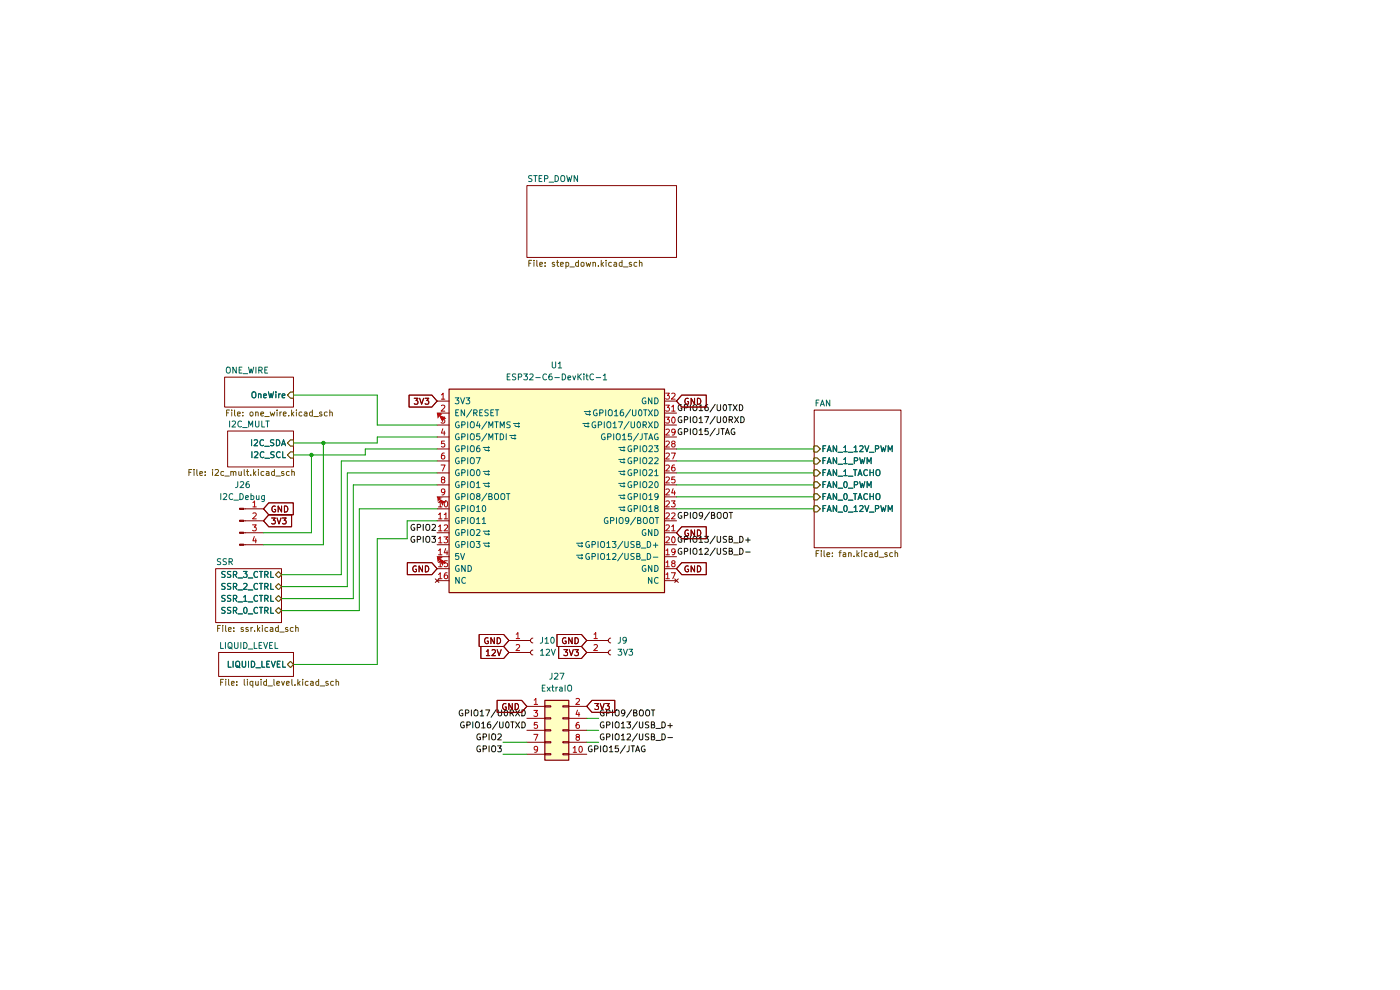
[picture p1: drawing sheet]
(kicad_sch
 (version 20260306)
 (generator "eeschema")
 (generator_version "10.0")
 (paper "A4")
 (lib_symbols
  (symbol "Connector:Conn_01x02_Socket"
   (pin_names
    (offset 1.016) (hide yes)) (exclude_from_sim no) (in_bom yes) (on_board yes)
   (in_pos_files yes)
   (duplicate_pin_numbers_are_jumpers no)
   (property "Reference" "J" (at 0 2.54 0) (show_name no) (do_not_autoplace no) (effects (font (size 1.27 1.27))))
   (property "Value" "Conn_01x02_Socket" (at 0 -5.08 0) (show_name no) (do_not_autoplace no) (effects (font (size 1.27 1.27))))
   (property "Footprint" "" (at 0 0 0) (show_name no) (do_not_autoplace no) (hide yes) (effects (font (size 1.27 1.27))))
   (property "Datasheet" "" (at 0 0 0) (show_name no) (do_not_autoplace no) (hide yes) (effects (font (size 1.27 1.27))))
   (property "Description" "Generic connector, single row, 01x02, script generated" (at 0 0 0) (show_name no) (do_not_autoplace no) (hide yes) (effects (font (size 1.27 1.27))))
   (property "ki_locked" "" (at 0 0 0) (show_name no) (do_not_autoplace no) (effects (font (size 1.27 1.27))))
   (symbol "Conn_01x02_Socket_1_1"
    (polyline (pts (xy -1.27 0) (xy -0.508 0)) (stroke (width 0.1524) (type default)) (fill (type none)))
    (polyline (pts (xy -1.27 -2.54) (xy -0.508 -2.54)) (stroke (width 0.1524) (type default)) (fill (type none)))
    (arc (start 0 -0.508) (mid -0.5058 0) (end 0 0.508) (stroke (width 0.1524) (type default)) (fill (type none)))
    (arc (start 0 -3.048) (mid -0.5058 -2.54) (end 0 -2.032) (stroke (width 0.1524) (type default)) (fill (type none)))
    (pin passive line (at -5.08 0 0) (length 3.81) (name "Pin_1" (effects (font (size 1.27 1.27)))) (number "1" (effects (font (size 1.27 1.27)))))
    (pin passive line (at -5.08 -2.54 0) (length 3.81) (name "Pin_2" (effects (font (size 1.27 1.27)))) (number "2" (effects (font (size 1.27 1.27))))))
   (embedded_fonts no))
  (symbol "Connector:Conn_01x04_Pin"
   (pin_names
    (offset 1.016) (hide yes)) (exclude_from_sim no) (in_bom yes) (on_board yes)
   (in_pos_files yes)
   (duplicate_pin_numbers_are_jumpers no)
   (property "Reference" "J" (at 0 5.08 0) (show_name no) (do_not_autoplace no) (effects (font (size 1.27 1.27))))
   (property "Value" "Conn_01x04_Pin" (at 0 -7.62 0) (show_name no) (do_not_autoplace no) (effects (font (size 1.27 1.27))))
   (property "Footprint" "" (at 0 0 0) (show_name no) (do_not_autoplace no) (hide yes) (effects (font (size 1.27 1.27))))
   (property "Datasheet" "" (at 0 0 0) (show_name no) (do_not_autoplace no) (hide yes) (effects (font (size 1.27 1.27))))
   (property "Description" "Generic connector, single row, 01x04, script generated" (at 0 0 0) (show_name no) (do_not_autoplace no) (hide yes) (effects (font (size 1.27 1.27))))
   (property "ki_locked" "" (at 0 0 0) (show_name no) (do_not_autoplace no) (effects (font (size 1.27 1.27))))
   (symbol "Conn_01x04_Pin_1_1"
    (rectangle (start 0.8636 2.667) (end 0 2.413) (stroke (width 0.1524) (type default)) (fill (type outline)))
    (rectangle (start 0.8636 0.127) (end 0 -0.127) (stroke (width 0.1524) (type default)) (fill (type outline)))
    (rectangle (start 0.8636 -2.413) (end 0 -2.667) (stroke (width 0.1524) (type default)) (fill (type outline)))
    (rectangle (start 0.8636 -4.953) (end 0 -5.207) (stroke (width 0.1524) (type default)) (fill (type outline)))
    (polyline (pts (xy 1.27 2.54) (xy 0.8636 2.54)) (stroke (width 0.1524) (type default)) (fill (type none)))
    (polyline (pts (xy 1.27 0) (xy 0.8636 0)) (stroke (width 0.1524) (type default)) (fill (type none)))
    (polyline (pts (xy 1.27 -2.54) (xy 0.8636 -2.54)) (stroke (width 0.1524) (type default)) (fill (type none)))
    (polyline (pts (xy 1.27 -5.08) (xy 0.8636 -5.08)) (stroke (width 0.1524) (type default)) (fill (type none)))
    (pin passive line (at 5.08 2.54 180) (length 3.81) (name "Pin_1" (effects (font (size 1.27 1.27)))) (number "1" (effects (font (size 1.27 1.27)))))
    (pin passive line (at 5.08 0 180) (length 3.81) (name "Pin_2" (effects (font (size 1.27 1.27)))) (number "2" (effects (font (size 1.27 1.27)))))
    (pin passive line (at 5.08 -2.54 180) (length 3.81) (name "Pin_3" (effects (font (size 1.27 1.27)))) (number "3" (effects (font (size 1.27 1.27)))))
    (pin passive line (at 5.08 -5.08 180) (length 3.81) (name "Pin_4" (effects (font (size 1.27 1.27)))) (number "4" (effects (font (size 1.27 1.27))))))
   (embedded_fonts no))
  (symbol "Connector_Generic:Conn_02x05_Odd_Even"
   (pin_names
    (offset 1.016) (hide yes)) (exclude_from_sim no) (in_bom yes) (on_board yes)
   (in_pos_files yes)
   (duplicate_pin_numbers_are_jumpers no)
   (property "Reference" "J" (at 1.27 7.62 0) (show_name no) (do_not_autoplace no) (effects (font (size 1.27 1.27))))
   (property "Value" "Conn_02x05_Odd_Even" (at 1.27 -7.62 0) (show_name no) (do_not_autoplace no) (effects (font (size 1.27 1.27))))
   (property "Footprint" "" (at 0 0 0) (show_name no) (do_not_autoplace no) (hide yes) (effects (font (size 1.27 1.27))))
   (property "Datasheet" "" (at 0 0 0) (show_name no) (do_not_autoplace no) (hide yes) (effects (font (size 1.27 1.27))))
   (property "Description" "Generic connector, double row, 02x05, odd/even pin numbering scheme (row 1 odd numbers, row 2 even numbers), script generated (kicad-library-utils/schlib/autogen/connector/)" (at 0 0 0) (show_name no) (do_not_autoplace no) (hide yes) (effects (font (size 1.27 1.27))))
   (symbol "Conn_02x05_Odd_Even_1_1"
    (rectangle (start -1.27 6.35) (end 3.81 -6.35) (stroke (width 0.254) (type default)) (fill (type background)))
    (rectangle (start -1.27 5.207) (end 0 4.953) (stroke (width 0.1524) (type default)) (fill (type none)))
    (rectangle (start -1.27 2.667) (end 0 2.413) (stroke (width 0.1524) (type default)) (fill (type none)))
    (rectangle (start -1.27 0.127) (end 0 -0.127) (stroke (width 0.1524) (type default)) (fill (type none)))
    (rectangle (start -1.27 -2.413) (end 0 -2.667) (stroke (width 0.1524) (type default)) (fill (type none)))
    (rectangle (start -1.27 -4.953) (end 0 -5.207) (stroke (width 0.1524) (type default)) (fill (type none)))
    (rectangle (start 3.81 5.207) (end 2.54 4.953) (stroke (width 0.1524) (type default)) (fill (type none)))
    (rectangle (start 3.81 2.667) (end 2.54 2.413) (stroke (width 0.1524) (type default)) (fill (type none)))
    (rectangle (start 3.81 0.127) (end 2.54 -0.127) (stroke (width 0.1524) (type default)) (fill (type none)))
    (rectangle (start 3.81 -2.413) (end 2.54 -2.667) (stroke (width 0.1524) (type default)) (fill (type none)))
    (rectangle (start 3.81 -4.953) (end 2.54 -5.207) (stroke (width 0.1524) (type default)) (fill (type none)))
    (pin passive line (at -5.08 5.08 0) (length 3.81) (name "Pin_1" (effects (font (size 1.27 1.27)))) (number "1" (effects (font (size 1.27 1.27)))))
    (pin passive line (at 7.62 5.08 180) (length 3.81) (name "Pin_2" (effects (font (size 1.27 1.27)))) (number "2" (effects (font (size 1.27 1.27)))))
    (pin passive line (at -5.08 2.54 0) (length 3.81) (name "Pin_3" (effects (font (size 1.27 1.27)))) (number "3" (effects (font (size 1.27 1.27)))))
    (pin passive line (at 7.62 2.54 180) (length 3.81) (name "Pin_4" (effects (font (size 1.27 1.27)))) (number "4" (effects (font (size 1.27 1.27)))))
    (pin passive line (at -5.08 0 0) (length 3.81) (name "Pin_5" (effects (font (size 1.27 1.27)))) (number "5" (effects (font (size 1.27 1.27)))))
    (pin passive line (at 7.62 0 180) (length 3.81) (name "Pin_6" (effects (font (size 1.27 1.27)))) (number "6" (effects (font (size 1.27 1.27)))))
    (pin passive line (at -5.08 -2.54 0) (length 3.81) (name "Pin_7" (effects (font (size 1.27 1.27)))) (number "7" (effects (font (size 1.27 1.27)))))
    (pin passive line (at 7.62 -2.54 180) (length 3.81) (name "Pin_8" (effects (font (size 1.27 1.27)))) (number "8" (effects (font (size 1.27 1.27)))))
    (pin passive line (at -5.08 -5.08 0) (length 3.81) (name "Pin_9" (effects (font (size 1.27 1.27)))) (number "9" (effects (font (size 1.27 1.27)))))
    (pin passive line (at 7.62 -5.08 180) (length 3.81) (name "Pin_10" (effects (font (size 1.27 1.27)))) (number "10" (effects (font (size 1.27 1.27))))))
   (embedded_fonts no))
  (symbol "PCM_Espressif:ESP32-C6-DevKitC-1"
   (pin_names
    (offset 1.016)) (exclude_from_sim no) (in_bom yes) (on_board yes)
   (in_pos_files yes)
   (duplicate_pin_numbers_are_jumpers no)
   (property "Reference" "U" (at -22.86 25.4 0) (show_name no) (do_not_autoplace no) (effects (font (size 1.27 1.27)) (justify left)))
   (property "Value" "ESP32-C6-DevKitC-1" (at -22.86 22.86 0) (show_name no) (do_not_autoplace no) (effects (font (size 1.27 1.27)) (justify left)))
   (property "Footprint" "PCM_Espressif:ESP32-C6-DevKitC-1" (at 0 -25.4 0) (show_name no) (do_not_autoplace no) (hide yes) (effects (font (size 1.27 1.27))))
   (property "Datasheet" "https://docs.espressif.com/projects/espressif-esp-dev-kits/en/latest/esp32c6/esp32-c6-devkitc-1/user_guide.html" (at 8.89 -27.94 0) (show_name no) (do_not_autoplace no) (hide yes) (effects (font (size 1.27 1.27))))
   (property "Description" "ESP32-C6-DevKitC-1" (at 0 0 0) (show_name no) (do_not_autoplace no) (hide yes) (effects (font (size 1.27 1.27))))
   (symbol "ESP32-C6-DevKitC-1_0_1"
    (rectangle (start -22.86 20.32) (end 22.86 -22.86) (stroke (width 0.254) (type default)) (fill (type background))))
   (symbol "ESP32-C6-DevKitC-1_1_0"
    (pin input line (at -25.4 15.24 0) (length 2.54) (name "EN/RESET" (effects (font (size 1.27 1.27)))) (number "2" (effects (font (size 1.27 1.27)))))
    (pin power_in line (at -25.4 -15.24 0) (length 2.54) (name "5V" (effects (font (size 1.27 1.27)))) (number "14" (effects (font (size 1.27 1.27))))))
   (symbol "ESP32-C6-DevKitC-1_1_1"
    (pin power_in line (at -25.4 17.78 0) (length 2.54) (name "3V3" (effects (font (size 1.27 1.27)))) (number "1" (effects (font (size 1.27 1.27)))))
    (pin bidirectional line (at -25.4 12.7 0) (length 2.54) (name "GPIO4/MTMS" (effects (font (size 1.27 1.27)))) (number "3" (effects (font (size 1.27 1.27))))
    (alternate "GPIO4" bidirectional line)
    (alternate "GPIO4/ADC1_CH4" bidirectional line)
    (alternate "GPIO4/FSPIHD" bidirectional line)
    (alternate "GPIO4/LP_GPIO4" bidirectional line)
    (alternate "GPIO4/LP_UART_RXD" bidirectional line))
    (pin bidirectional line (at -25.4 10.16 0) (length 2.54) (name "GPIO5/MTDI" (effects (font (size 1.27 1.27)))) (number "4" (effects (font (size 1.27 1.27))))
    (alternate "GPIO5" bidirectional line)
    (alternate "GPIO5/ADC1_CH5" bidirectional line)
    (alternate "GPIO5/FSPIWP" bidirectional line)
    (alternate "GPIO5/LP_GPIO5" bidirectional line)
    (alternate "GPIO5/LP_UART_TXD" bidirectional line))
    (pin bidirectional line (at -25.4 7.62 0) (length 2.54) (name "GPIO6" (effects (font (size 1.27 1.27)))) (number "5" (effects (font (size 1.27 1.27))))
    (alternate "GPIO6/ADC1_CH6" bidirectional line)
    (alternate "GPIO6/FSPICLK" bidirectional line)
    (alternate "GPIO6/LP_GPIO6" bidirectional line)
    (alternate "GPIO6/LP_I2C_SDA" bidirectional line)
    (alternate "GPIO6/MTCK" bidirectional line))
    (pin bidirectional line (at -25.4 5.08 0) (length 2.54) (name "GPIO7" (effects (font (size 1.27 1.27)))) (number "6" (effects (font (size 1.27 1.27)))))
    (pin bidirectional line (at -25.4 2.54 0) (length 2.54) (name "GPIO0" (effects (font (size 1.27 1.27)))) (number "7" (effects (font (size 1.27 1.27))))
    (alternate "GPIO0/ADC1_CH0" bidirectional line)
    (alternate "GPIO0/LP_GPIO0" bidirectional line)
    (alternate "GPIO0/LP_UART_DTRN" bidirectional line)
    (alternate "GPIO0/XTAL_32K_P" bidirectional line))
    (pin bidirectional line (at -25.4 0 0) (length 2.54) (name "GPIO1" (effects (font (size 1.27 1.27)))) (number "8" (effects (font (size 1.27 1.27))))
    (alternate "GPIO1/ADC1_CH1" bidirectional line)
    (alternate "GPIO1/LP_GPIO1" bidirectional line)
    (alternate "GPIO1/LP_UART_DSRN" bidirectional line)
    (alternate "GPIO1/XTAL_32K_N" bidirectional line))
    (pin bidirectional line (at -25.4 -2.54 0) (length 2.54) (name "GPIO8/BOOT" (effects (font (size 1.27 1.27)))) (number "9" (effects (font (size 1.27 1.27)))))
    (pin bidirectional line (at -25.4 -5.08 0) (length 2.54) (name "GPIO10" (effects (font (size 1.27 1.27)))) (number "10" (effects (font (size 1.27 1.27)))))
    (pin bidirectional line (at -25.4 -7.62 0) (length 2.54) (name "GPIO11" (effects (font (size 1.27 1.27)))) (number "11" (effects (font (size 1.27 1.27)))))
    (pin bidirectional line (at -25.4 -10.16 0) (length 2.54) (name "GPIO2" (effects (font (size 1.27 1.27)))) (number "12" (effects (font (size 1.27 1.27))))
    (alternate "GPIO2/ADC1_CH2" bidirectional line)
    (alternate "GPIO2/FSPIQ" bidirectional line)
    (alternate "GPIO2/LP_GPIO2" bidirectional line)
    (alternate "GPIO2/LP_UART_RTSN" bidirectional line))
    (pin bidirectional line (at -25.4 -12.7 0) (length 2.54) (name "GPIO3" (effects (font (size 1.27 1.27)))) (number "13" (effects (font (size 1.27 1.27))))
    (alternate "GPIO3/ADC1_CH3" bidirectional line)
    (alternate "GPIO3/LP_GPIO3" bidirectional line)
    (alternate "GPIO3/LP_UART_CTSN" bidirectional line))
    (pin power_in line (at -25.4 -17.78 0) (length 2.54) (name "GND" (effects (font (size 1.27 1.27)))) (number "15" (effects (font (size 1.27 1.27)))))
    (pin no_connect line (at -25.4 -20.32 0) (length 2.54) (name "NC" (effects (font (size 1.27 1.27)))) (number "16" (effects (font (size 1.27 1.27)))))
    (pin no_connect line (at 25.4 -20.32 180) (length 2.54) (name "NC" (effects (font (size 1.27 1.27)))) (number "17" (effects (font (size 1.27 1.27)))))
    (pin power_in line (at 25.4 -17.78 180) (length 2.54) (name "GND" (effects (font (size 1.27 1.27)))) (number "18" (effects (font (size 1.27 1.27)))))
    (pin bidirectional line (at 25.4 -15.24 180) (length 2.54) (name "GPIO12/USB_D-" (effects (font (size 1.27 1.27)))) (number "19" (effects (font (size 1.27 1.27))))
    (alternate "GPIO12" bidirectional line))
    (pin bidirectional line (at 25.4 -12.7 180) (length 2.54) (name "GPIO13/USB_D+" (effects (font (size 1.27 1.27)))) (number "20" (effects (font (size 1.27 1.27))))
    (alternate "GPIO13" bidirectional line))
    (pin power_in line (at 25.4 -10.16 180) (length 2.54) (name "GND" (effects (font (size 1.27 1.27)))) (number "21" (effects (font (size 1.27 1.27)))))
    (pin bidirectional line (at 25.4 -7.62 180) (length 2.54) (name "GPIO9/BOOT" (effects (font (size 1.27 1.27)))) (number "22" (effects (font (size 1.27 1.27)))))
    (pin bidirectional line (at 25.4 -5.08 180) (length 2.54) (name "GPIO18" (effects (font (size 1.27 1.27)))) (number "23" (effects (font (size 1.27 1.27))))
    (alternate "GPIO18/FSPICS2" bidirectional line)
    (alternate "GPIO18/SDIO_CMD" bidirectional line))
    (pin bidirectional line (at 25.4 -2.54 180) (length 2.54) (name "GPIO19" (effects (font (size 1.27 1.27)))) (number "24" (effects (font (size 1.27 1.27))))
    (alternate "GPIO19/FSPICS3" bidirectional line)
    (alternate "GPIO19/SDIO_CLK" bidirectional line))
    (pin bidirectional line (at 25.4 0 180) (length 2.54) (name "GPIO20" (effects (font (size 1.27 1.27)))) (number "25" (effects (font (size 1.27 1.27))))
    (alternate "GPIO20/FSPICS4" bidirectional line)
    (alternate "GPIO20/SDIO_DATA0" bidirectional line))
    (pin bidirectional line (at 25.4 2.54 180) (length 2.54) (name "GPIO21" (effects (font (size 1.27 1.27)))) (number "26" (effects (font (size 1.27 1.27))))
    (alternate "GPIO21/FSPICS5" bidirectional line)
    (alternate "GPIO21/SDIO_DATA1" bidirectional line))
    (pin bidirectional line (at 25.4 5.08 180) (length 2.54) (name "GPIO22" (effects (font (size 1.27 1.27)))) (number "27" (effects (font (size 1.27 1.27))))
    (alternate "GPIO22/SDIO_DATA2" bidirectional line))
    (pin bidirectional line (at 25.4 7.62 180) (length 2.54) (name "GPIO23" (effects (font (size 1.27 1.27)))) (number "28" (effects (font (size 1.27 1.27))))
    (alternate "GPIO23/SDIO_DATA3" bidirectional line))
    (pin bidirectional line (at 25.4 10.16 180) (length 2.54) (name "GPIO15/JTAG" (effects (font (size 1.27 1.27)))) (number "29" (effects (font (size 1.27 1.27)))))
    (pin bidirectional line (at 25.4 12.7 180) (length 2.54) (name "GPIO17/U0RXD" (effects (font (size 1.27 1.27)))) (number "30" (effects (font (size 1.27 1.27))))
    (alternate "GPIO17" bidirectional line)
    (alternate "GPIO17/FSPICS1" bidirectional line))
    (pin bidirectional line (at 25.4 15.24 180) (length 2.54) (name "GPIO16/U0TXD" (effects (font (size 1.27 1.27)))) (number "31" (effects (font (size 1.27 1.27))))
    (alternate "GPIO16" bidirectional line)
    (alternate "GPIO16/FSPICS0" bidirectional line))
    (pin power_in line (at 25.4 17.78 180) (length 2.54) (name "GND" (effects (font (size 1.27 1.27)))) (number "32" (effects (font (size 1.27 1.27))))))
   (embedded_fonts no)))
 (junction
  (at 68.58 93.98)
  (diameter 0)
  (color 0 0 0 0))
 (junction
  (at 66.04 96.52)
  (diameter 0)
  (color 0 0 0 0))
 (wire
  (pts (xy 68.58 93.98) (xy 80.01 93.98))
  (stroke (width 0) (type default)))
 (wire
  (pts (xy 80.01 83.82) (xy 80.01 90.17))
  (stroke (width 0) (type default)))
 (wire
  (pts (xy 80.01 140.97) (xy 80.01 114.3))
  (stroke (width 0) (type default)))
 (wire
  (pts (xy 55.88 115.57) (xy 68.58 115.57))
  (stroke (width 0) (type default)))
 (wire
  (pts (xy 73.66 124.46) (xy 73.66 100.33))
  (stroke (width 0) (type default)))
 (wire
  (pts (xy 80.01 93.98) (xy 80.01 92.71))
  (stroke (width 0) (type default)))
 (wire
  (pts (xy 55.88 113.03) (xy 66.04 113.03))
  (stroke (width 0) (type default)))
 (wire
  (pts (xy 62.23 140.97) (xy 80.01 140.97))
  (stroke (width 0) (type default)))
 (wire
  (pts (xy 59.69 124.46) (xy 73.66 124.46))
  (stroke (width 0) (type default)))
 (wire
  (pts (xy 62.23 93.98) (xy 68.58 93.98))
  (stroke (width 0) (type default)))
 (wire
  (pts (xy 62.23 96.52) (xy 66.04 96.52))
  (stroke (width 0) (type default)))
 (wire
  (pts (xy 66.04 96.52) (xy 77.47 96.52))
  (stroke (width 0) (type default)))
 (wire
  (pts (xy 72.39 97.79) (xy 92.71 97.79))
  (stroke (width 0) (type default)))
 (wire
  (pts (xy 59.69 127) (xy 74.93 127))
  (stroke (width 0) (type default)))
 (wire
  (pts (xy 80.01 114.3) (xy 86.36 114.3))
  (stroke (width 0) (type default)))
 (wire
  (pts (xy 76.2 107.95) (xy 92.71 107.95))
  (stroke (width 0) (type default)))
 (wire
  (pts (xy 143.51 95.25) (xy 172.72 95.25))
  (stroke (width 0) (type default)))
 (wire
  (pts (xy 106.68 157.48) (xy 111.76 157.48))
  (stroke (width 0) (type default)))
 (wire
  (pts (xy 59.69 121.92) (xy 72.39 121.92))
  (stroke (width 0) (type default)))
 (wire
  (pts (xy 72.39 121.92) (xy 72.39 97.79))
  (stroke (width 0) (type default)))
 (wire
  (pts (xy 143.51 97.79) (xy 172.72 97.79))
  (stroke (width 0) (type default)))
 (wire
  (pts (xy 143.51 102.87) (xy 172.72 102.87))
  (stroke (width 0) (type default)))
 (wire
  (pts (xy 76.2 129.54) (xy 76.2 107.95))
  (stroke (width 0) (type default)))
 (wire
  (pts (xy 143.51 105.41) (xy 172.72 105.41))
  (stroke (width 0) (type default)))
 (wire
  (pts (xy 62.23 83.82) (xy 80.01 83.82))
  (stroke (width 0) (type default)))
 (wire
  (pts (xy 80.01 92.71) (xy 92.71 92.71))
  (stroke (width 0) (type default)))
 (wire
  (pts (xy 143.51 100.33) (xy 172.72 100.33))
  (stroke (width 0) (type default)))
 (wire
  (pts (xy 124.46 152.4) (xy 127 152.4))
  (stroke (width 0) (type default)))
 (wire
  (pts (xy 66.04 113.03) (xy 66.04 96.52))
  (stroke (width 0) (type default)))
 (wire
  (pts (xy 77.47 95.25) (xy 92.71 95.25))
  (stroke (width 0) (type default)))
 (wire
  (pts (xy 73.66 100.33) (xy 92.71 100.33))
  (stroke (width 0) (type default)))
 (wire
  (pts (xy 86.36 110.49) (xy 92.71 110.49))
  (stroke (width 0) (type default)))
 (wire
  (pts (xy 77.47 96.52) (xy 77.47 95.25))
  (stroke (width 0) (type default)))
 (wire
  (pts (xy 59.69 129.54) (xy 76.2 129.54))
  (stroke (width 0) (type default)))
 (wire
  (pts (xy 80.01 90.17) (xy 92.71 90.17))
  (stroke (width 0) (type default)))
 (wire
  (pts (xy 68.58 93.98) (xy 68.58 115.57))
  (stroke (width 0) (type default)))
 (wire
  (pts (xy 143.51 107.95) (xy 172.72 107.95))
  (stroke (width 0) (type default)))
 (wire
  (pts (xy 124.46 154.94) (xy 127 154.94))
  (stroke (width 0) (type default)))
 (wire
  (pts (xy 124.46 157.48) (xy 127 157.48))
  (stroke (width 0) (type default)))
 (wire
  (pts (xy 106.68 160.02) (xy 111.76 160.02))
  (stroke (width 0) (type default)))
 (wire
  (pts (xy 86.36 114.3) (xy 86.36 110.49))
  (stroke (width 0) (type default)))
 (wire
  (pts (xy 74.93 102.87) (xy 92.71 102.87))
  (stroke (width 0) (type default)))
 (wire
  (pts (xy 74.93 127) (xy 74.93 102.87))
  (stroke (width 0) (type default)))
 (label "GPIO13/USB_D+"
  (at 143.51 115.57 0)
  (effects (font (size 1.27 1.27)) (justify left bottom)))
 (label "GPIO16/U0TXD"
  (at 111.76 154.94 180)
  (effects (font (size 1.27 1.27)) (justify right bottom)))
 (label "GPIO3"
  (at 92.71 115.57 180)
  (effects (font (size 1.27 1.27)) (justify right bottom)))
 (label "GPIO12/USB_D-"
  (at 127 157.48 0)
  (effects (font (size 1.27 1.27)) (justify left bottom)))
 (label "GPIO17/U0RXD"
  (at 143.51 90.17 0)
  (effects (font (size 1.27 1.27)) (justify left bottom)))
 (label "GPIO15/JTAG"
  (at 143.51 92.71 0)
  (effects (font (size 1.27 1.27)) (justify left bottom)))
 (label "GPIO9/BOOT"
  (at 143.51 110.49 0)
  (effects (font (size 1.27 1.27)) (justify left bottom)))
 (label "GPIO13/USB_D+"
  (at 127 154.94 0)
  (effects (font (size 1.27 1.27)) (justify left bottom)))
 (label "GPIO17/U0RXD"
  (at 111.76 152.4 180)
  (effects (font (size 1.27 1.27)) (justify right bottom)))
 (label "GPIO3"
  (at 106.68 160.02 180)
  (effects (font (size 1.27 1.27)) (justify right bottom)))
 (label "GPIO12/USB_D-"
  (at 143.51 118.11 0)
  (effects (font (size 1.27 1.27)) (justify left bottom)))
 (label "GPIO15/JTAG"
  (at 124.46 160.02 0)
  (effects (font (size 1.27 1.27)) (justify left bottom)))
 (label "GPIO2"
  (at 92.71 113.03 180)
  (effects (font (size 1.27 1.27)) (justify right bottom)))
 (label "GPIO16/U0TXD"
  (at 143.51 87.63 0)
  (effects (font (size 1.27 1.27)) (justify left bottom)))
 (label "GPIO2"
  (at 106.68 157.48 180)
  (effects (font (size 1.27 1.27)) (justify right bottom)))
 (label "GPIO9/BOOT"
  (at 127 152.4 0)
  (effects (font (size 1.27 1.27)) (justify left bottom)))
 (global_label "3V3"
  (shape input)
  (at 92.71 85.09 180)
  (effects (font (size 1.27 1.27)) (justify right))
  (property "Intersheetrefs" "${INTERSHEET_REFS}" (at 92.71 85.09 0) (hide yes) (show_name no) (do_not_autoplace no) (effects (font (size 1.27 1.27)))))
 (global_label "GND"
  (shape input)
  (at 124.46 135.89 180)
  (effects (font (size 1.27 1.27)) (justify right))
  (property "Intersheetrefs" "${INTERSHEET_REFS}" (at 124.46 135.89 0) (hide yes) (show_name no) (do_not_autoplace no) (effects (font (size 1.27 1.27)))))
 (global_label "12V"
  (shape input)
  (at 107.95 138.43 180)
  (effects (font (size 1.27 1.27)) (justify right))
  (property "Intersheetrefs" "${INTERSHEET_REFS}" (at 107.95 138.43 0) (hide yes) (show_name no) (do_not_autoplace no) (effects (font (size 1.27 1.27)))))
 (global_label "GND"
  (shape input)
  (at 143.51 120.65 0)
  (effects (font (size 1.27 1.27)) (justify left))
  (property "Intersheetrefs" "${INTERSHEET_REFS}" (at 143.51 120.65 0) (hide yes) (show_name no) (do_not_autoplace no) (effects (font (size 1.27 1.27)))))
 (global_label "GND"
  (shape input)
  (at 92.71 120.65 180)
  (effects (font (size 1.27 1.27)) (justify right))
  (property "Intersheetrefs" "${INTERSHEET_REFS}" (at 92.71 120.65 0) (hide yes) (show_name no) (do_not_autoplace no) (effects (font (size 1.27 1.27)))))
 (global_label "GND"
  (shape input)
  (at 143.51 113.03 0)
  (effects (font (size 1.27 1.27)) (justify left))
  (property "Intersheetrefs" "${INTERSHEET_REFS}" (at 143.51 113.03 0) (hide yes) (show_name no) (do_not_autoplace no) (effects (font (size 1.27 1.27)))))
 (global_label "GND"
  (shape input)
  (at 111.76 149.86 180)
  (effects (font (size 1.27 1.27)) (justify right))
  (property "Intersheetrefs" "${INTERSHEET_REFS}" (at 111.76 149.86 0) (hide yes) (show_name no) (do_not_autoplace no) (effects (font (size 1.27 1.27)))))
 (global_label "GND"
  (shape input)
  (at 143.51 85.09 0)
  (effects (font (size 1.27 1.27)) (justify left))
  (property "Intersheetrefs" "${INTERSHEET_REFS}" (at 143.51 85.09 0) (hide yes) (show_name no) (do_not_autoplace no) (effects (font (size 1.27 1.27)))))
 (global_label "GND"
  (shape input)
  (at 107.95 135.89 180)
  (effects (font (size 1.27 1.27)) (justify right))
  (property "Intersheetrefs" "${INTERSHEET_REFS}" (at 107.95 135.89 0) (hide yes) (show_name no) (do_not_autoplace no) (effects (font (size 1.27 1.27)))))
 (global_label "3V3"
  (shape input)
  (at 124.46 138.43 180)
  (effects (font (size 1.27 1.27)) (justify right))
  (property "Intersheetrefs" "${INTERSHEET_REFS}" (at 124.46 138.43 0) (hide yes) (show_name no) (do_not_autoplace no) (effects (font (size 1.27 1.27)))))
 (global_label "3V3"
  (shape input)
  (at 124.46 149.86 0)
  (effects (font (size 1.27 1.27)) (justify left))
  (property "Intersheetrefs" "${INTERSHEET_REFS}" (at 124.46 149.86 0) (hide yes) (show_name no) (do_not_autoplace no) (effects (font (size 1.27 1.27)))))
 (global_label "GND"
  (shape input)
  (at 55.88 107.95 0)
  (effects (font (size 1.27 1.27)) (justify left))
  (property "Intersheetrefs" "${INTERSHEET_REFS}" (at 55.88 107.95 0) (hide yes) (show_name no) (do_not_autoplace no) (effects (font (size 1.27 1.27)))))
 (global_label "3V3"
  (shape input)
  (at 55.88 110.49 0)
  (effects (font (size 1.27 1.27)) (justify left))
  (property "Intersheetrefs" "${INTERSHEET_REFS}" (at 55.88 110.49 0) (hide yes) (show_name no) (do_not_autoplace no) (effects (font (size 1.27 1.27)))))
 (symbol
  (lib_id "Connector:Conn_01x04_Pin")
  (at 50.8 110.49 0)
  (unit 1)
  (body_style 1)
  (exclude_from_sim no)
  (in_bom yes)
  (on_board yes)
  (in_pos_files yes)
  (dnp no)
  (fields_autoplaced yes)
  (property "Reference" "J26" (at 51.435 102.87 0) (show_name no) (do_not_autoplace no) (effects (font (size 1.27 1.27))))
  (property "Value" "I2C_Debug" (at 51.435 105.41 0) (show_name no) (do_not_autoplace no) (effects (font (size 1.27 1.27))))
  (property "Footprint" "Connector_PinHeader_2.54mm:PinHeader_1x04_P2.54mm_Vertical" (at 50.8 110.49 0) (hide yes) (show_name no) (do_not_autoplace no) (effects (font (size 1.27 1.27))))
  (property "Datasheet" "" (at 50.8 110.49 0) (hide yes) (show_name no) (do_not_autoplace no) (effects (font (size 1.27 1.27))))
  (property "Description" "Generic connector, single row, 01x04, script generated" (at 50.8 110.49 0) (hide yes) (show_name no) (do_not_autoplace no) (effects (font (size 1.27 1.27))))
  (pin "4")
  (pin "3")
  (pin "1")
  (pin "2"))
 (symbol
  (lib_id "PCM_Espressif:ESP32-C6-DevKitC-1")
  (at 118.11 102.87 0)
  (unit 1)
  (body_style 1)
  (exclude_from_sim no)
  (in_bom yes)
  (on_board yes)
  (in_pos_files yes)
  (dnp no)
  (fields_autoplaced yes)
  (property "Reference" "U1" (at 118.11 77.47 0) (show_name no) (do_not_autoplace no) (effects (font (size 1.27 1.27))))
  (property "Value" "ESP32-C6-DevKitC-1" (at 118.11 80.01 0) (show_name no) (do_not_autoplace no) (effects (font (size 1.27 1.27))))
  (property "Footprint" "PCM_Espressif:ESP32-C6-DevKitC-1" (at 118.11 128.27 0) (hide yes) (show_name no) (do_not_autoplace no) (effects (font (size 1.27 1.27))))
  (property "Datasheet" "https://docs.espressif.com/projects/espressif-esp-dev-kits/en/latest/esp32c6/esp32-c6-devkitc-1/user_guide.html" (at 127 130.81 0) (hide yes) (show_name no) (do_not_autoplace no) (effects (font (size 1.27 1.27))))
  (property "Description" "ESP32-C6-DevKitC-1" (at 118.11 102.87 0) (hide yes) (show_name no) (do_not_autoplace no) (effects (font (size 1.27 1.27))))
  (pin "2")
  (pin "14")
  (pin "1")
  (pin "3")
  (pin "4")
  (pin "5")
  (pin "6")
  (pin "7")
  (pin "8")
  (pin "9")
  (pin "10")
  (pin "11")
  (pin "12")
  (pin "13")
  (pin "15")
  (pin "16")
  (pin "17")
  (pin "18")
  (pin "19")
  (pin "20")
  (pin "21")
  (pin "22")
  (pin "23")
  (pin "24")
  (pin "25")
  (pin "26")
  (pin "27")
  (pin "28")
  (pin "29")
  (pin "30")
  (pin "31")
  (pin "32"))
 (symbol
  (lib_id "Connector:Conn_01x02_Socket")
  (at 129.54 135.89 0)
  (unit 1)
  (body_style 1)
  (exclude_from_sim no)
  (in_bom yes)
  (on_board yes)
  (in_pos_files yes)
  (dnp no)
  (fields_autoplaced yes)
  (property "Reference" "J9" (at 130.81 135.8899 0) (show_name no) (do_not_autoplace no) (effects (font (size 1.27 1.27)) (justify left)))
  (property "Value" "3V3" (at 130.81 138.4299 0) (show_name no) (do_not_autoplace no) (effects (font (size 1.27 1.27)) (justify left)))
  (property "Footprint" "Connector_JST:JST_XH_B2B-XH-A_1x02_P2.50mm_Vertical" (at 129.54 135.89 0) (hide yes) (show_name no) (do_not_autoplace no) (effects (font (size 1.27 1.27))))
  (property "Datasheet" "" (at 129.54 135.89 0) (hide yes) (show_name no) (do_not_autoplace no) (effects (font (size 1.27 1.27))))
  (property "Description" "Generic connector, single row, 01x02, script generated" (at 129.54 135.89 0) (hide yes) (show_name no) (do_not_autoplace no) (effects (font (size 1.27 1.27))))
  (pin "1")
  (pin "2"))
 (symbol
  (lib_id "Connector_Generic:Conn_02x05_Odd_Even")
  (at 116.84 154.94 0)
  (unit 1)
  (body_style 1)
  (exclude_from_sim no)
  (in_bom yes)
  (on_board yes)
  (in_pos_files yes)
  (dnp no)
  (fields_autoplaced yes)
  (property "Reference" "J27" (at 118.11 143.51 0) (show_name no) (do_not_autoplace no) (effects (font (size 1.27 1.27))))
  (property "Value" "ExtraIO" (at 118.11 146.05 0) (show_name no) (do_not_autoplace no) (effects (font (size 1.27 1.27))))
  (property "Footprint" "Connector_PinHeader_2.54mm:PinHeader_2x05_P2.54mm_Vertical" (at 116.84 154.94 0) (hide yes) (show_name no) (do_not_autoplace no) (effects (font (size 1.27 1.27))))
  (property "Datasheet" "" (at 116.84 154.94 0) (hide yes) (show_name no) (do_not_autoplace no) (effects (font (size 1.27 1.27))))
  (property "Description" "Generic connector, double row, 02x05, odd/even pin numbering scheme (row 1 odd numbers, row 2 even numbers), script generated (kicad-library-utils/schlib/autogen/connector/)" (at 116.84 154.94 0) (hide yes) (show_name no) (do_not_autoplace no) (effects (font (size 1.27 1.27))))
  (pin "2")
  (pin "3")
  (pin "6")
  (pin "5")
  (pin "4")
  (pin "1")
  (pin "10")
  (pin "9")
  (pin "8")
  (pin "7"))
 (symbol
  (lib_id "Connector:Conn_01x02_Socket")
  (at 113.03 135.89 0)
  (unit 1)
  (body_style 1)
  (exclude_from_sim no)
  (in_bom yes)
  (on_board yes)
  (in_pos_files yes)
  (dnp no)
  (fields_autoplaced yes)
  (property "Reference" "J10" (at 114.3 135.8899 0) (show_name no) (do_not_autoplace no) (effects (font (size 1.27 1.27)) (justify left)))
  (property "Value" "12V" (at 114.3 138.4299 0) (show_name no) (do_not_autoplace no) (effects (font (size 1.27 1.27)) (justify left)))
  (property "Footprint" "Connector_JST:JST_XH_B2B-XH-A_1x02_P2.50mm_Vertical" (at 113.03 135.89 0) (hide yes) (show_name no) (do_not_autoplace no) (effects (font (size 1.27 1.27))))
  (property "Datasheet" "" (at 113.03 135.89 0) (hide yes) (show_name no) (do_not_autoplace no) (effects (font (size 1.27 1.27))))
  (property "Description" "Generic connector, single row, 01x02, script generated" (at 113.03 135.89 0) (hide yes) (show_name no) (do_not_autoplace no) (effects (font (size 1.27 1.27))))
  (pin "1")
  (pin "2"))
 (sheet
  (at 172.72 86.995)
  (size 18.415 29.21)
  (exclude_from_sim no)
  (in_bom yes)
  (on_board yes)
  (dnp no)
  (fields_autoplaced yes)
  (stroke (width 0.1524) (type solid))
  (fill (color 0 0 0 0))
  (property "Sheetname" "FAN" (at 172.72 86.2834 0) (show_name no) (do_not_autoplace no) (effects (font (size 1.27 1.27)) (justify left bottom)))
  (property "Sheetfile" "fan.kicad_sch" (at 172.72 116.7896 0) (show_name no) (do_not_autoplace no) (effects (font (size 1.27 1.27)) (justify left top)))
  (pin "FAN_0_TACHO" input (at 172.72 105.41 180) (effects (font (size 1.27 1.27)) (justify left)))
  (pin "FAN_0_12V_PWM" input (at 172.72 107.95 180) (effects (font (size 1.27 1.27)) (justify left)))
  (pin "FAN_0_PWM" input (at 172.72 102.87 180) (effects (font (size 1.27 1.27)) (justify left)))
  (pin "FAN_1_PWM" input (at 172.72 97.79 180) (effects (font (size 1.27 1.27)) (justify left)))
  (pin "FAN_1_TACHO" input (at 172.72 100.33 180) (effects (font (size 1.27 1.27)) (justify left)))
  (pin "FAN_1_12V_PWM" input (at 172.72 95.25 180) (effects (font (size 1.27 1.27)) (justify left))))
 (sheet
  (at 48.26 91.44)
  (size 13.97 7.62)
  (exclude_from_sim no)
  (in_bom yes)
  (on_board yes)
  (dnp no)
  (stroke (width 0.1524) (type solid))
  (fill (color 0 0 0 0))
  (property "Sheetname" "I2C_MULT" (at 48.26 90.7284 0) (show_name no) (do_not_autoplace no) (effects (font (size 1.27 1.27)) (justify left bottom)))
  (property "Sheetfile" "i2c_mult.kicad_sch" (at 39.624 99.568 0) (show_name no) (do_not_autoplace no) (effects (font (size 1.27 1.27)) (justify left top)))
  (pin "I2C_SDA" input (at 62.23 93.98 0) (effects (font (size 1.27 1.27)) (justify right)))
  (pin "I2C_SCL" input (at 62.23 96.52 0) (effects (font (size 1.27 1.27)) (justify right))))
 (sheet
  (at 47.625 80.01)
  (size 14.605 6.35)
  (exclude_from_sim no)
  (in_bom yes)
  (on_board yes)
  (dnp no)
  (fields_autoplaced yes)
  (stroke (width 0.1524) (type solid))
  (fill (color 0 0 0 0))
  (property "Sheetname" "ONE_WIRE" (at 47.625 79.2984 0) (show_name no) (do_not_autoplace no) (effects (font (size 1.27 1.27)) (justify left bottom)))
  (property "Sheetfile" "one_wire.kicad_sch" (at 47.625 86.9446 0) (show_name no) (do_not_autoplace no) (effects (font (size 1.27 1.27)) (justify left top)))
  (pin "OneWire" input (at 62.23 83.82 0) (effects (font (size 1.27 1.27)) (justify right))))
 (sheet
  (at 111.76 39.37)
  (size 31.75 15.24)
  (exclude_from_sim no)
  (in_bom yes)
  (on_board yes)
  (dnp no)
  (fields_autoplaced yes)
  (stroke (width 0.1524) (type solid))
  (fill (color 0 0 0 0))
  (property "Sheetname" "STEP_DOWN" (at 111.76 38.6584 0) (show_name no) (do_not_autoplace no) (effects (font (size 1.27 1.27)) (justify left bottom)))
  (property "Sheetfile" "step_down.kicad_sch" (at 111.76 55.1946 0) (show_name no) (do_not_autoplace no) (effects (font (size 1.27 1.27)) (justify left top))))
 (sheet
  (at 45.72 120.65)
  (size 13.97 11.43)
  (exclude_from_sim no)
  (in_bom yes)
  (on_board yes)
  (dnp no)
  (fields_autoplaced yes)
  (stroke (width 0.1524) (type solid))
  (fill (color 0 0 0 0))
  (property "Sheetname" "SSR" (at 45.72 119.9384 0) (show_name no) (do_not_autoplace no) (effects (font (size 1.27 1.27)) (justify left bottom)))
  (property "Sheetfile" "ssr.kicad_sch" (at 45.72 132.6646 0) (show_name no) (do_not_autoplace no) (effects (font (size 1.27 1.27)) (justify left top)))
  (pin "SSR_1_CTRL" bidirectional (at 59.69 127 0) (effects (font (size 1.27 1.27)) (justify right)))
  (pin "SSR_3_CTRL" bidirectional (at 59.69 121.92 0) (effects (font (size 1.27 1.27)) (justify right)))
  (pin "SSR_0_CTRL" bidirectional (at 59.69 129.54 0) (effects (font (size 1.27 1.27)) (justify right)))
  (pin "SSR_2_CTRL" bidirectional (at 59.69 124.46 0) (effects (font (size 1.27 1.27)) (justify right))))
 (sheet
  (at 46.355 138.43)
  (size 15.875 5.08)
  (exclude_from_sim no)
  (in_bom yes)
  (on_board yes)
  (dnp no)
  (fields_autoplaced yes)
  (stroke (width 0.1524) (type solid))
  (fill (color 0 0 0 0))
  (property "Sheetname" "LIQUID_LEVEL" (at 46.355 137.7184 0) (show_name no) (do_not_autoplace no) (effects (font (size 1.27 1.27)) (justify left bottom)))
  (property "Sheetfile" "liquid_level.kicad_sch" (at 46.355 144.0946 0) (show_name no) (do_not_autoplace no) (effects (font (size 1.27 1.27)) (justify left top)))
  (pin "LIQUID_LEVEL" bidirectional (at 62.23 140.97 0) (effects (font (size 1.27 1.27)) (justify right))))
 (sheet_instances
  (path ""
   (page "1")))
 (embedded_fonts no))
